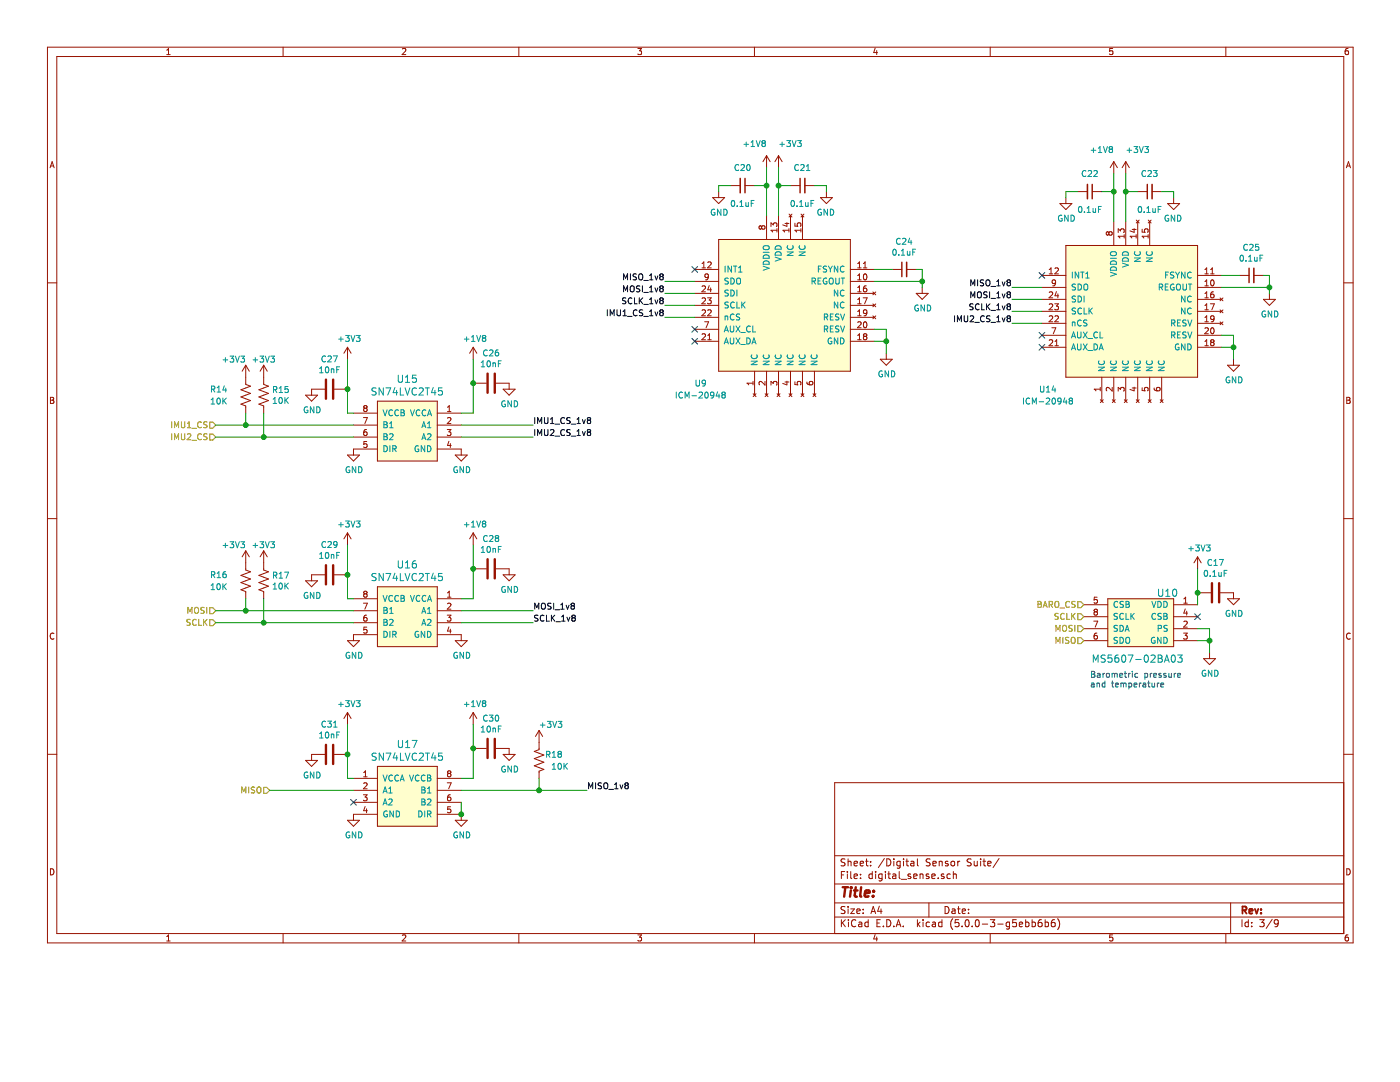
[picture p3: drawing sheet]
EESchema Schematic File Version 4
LIBS:sensors-cache
EELAYER 26 0
EELAYER END
$Descr A4 11693 8268
encoding utf-8
Sheet 3 9
Title ""
Date ""
Rev ""
Comp ""
Comment1 ""
Comment2 ""
Comment3 ""
Comment4 ""
$EndDescr
$Comp
L flight_instr:MS5607-02BA03 U10
U 1 1
P 9550 5500
F 0 "U10" H 9350 6050 60  0000 C CNN
F 1 "MS5607-02BA03" H 9600 5500 60  0000 C CNN
F 2 "Flight_Instr:MS560702BA03" H 9600 5500 60  0001 C CNN
F 3 "" H 9600 5500 60  0001 C CNN
	1    9550 5500
	-1   0    0    -1  
$EndComp
Text HLabel 9050 5350 0    50   Input ~ 0
MISO
Text HLabel 9050 5250 0    50   Input ~ 0
MOSI
Text HLabel 9050 5150 0    50   Input ~ 0
SCLK
Text HLabel 9050 5050 0    50   Input ~ 0
BARO_CS
$Comp
L power:GND #PWR051
U 1 1
P 10100 5450
F 0 "#PWR051" H 10100 5200 50  0001 C CNN
F 1 "GND" H 10105 5277 50  0000 C CNN
F 2 "" H 10100 5450 50  0001 C CNN
F 3 "" H 10100 5450 50  0001 C CNN
	1    10100 5450
	1    0    0    -1  
$EndComp
Wire Wire Line
	10100 5450 10100 5350
Wire Wire Line
	10100 5250 10000 5250
Wire Wire Line
	10000 5350 10100 5350
Connection ~ 10100 5350
Wire Wire Line
	10100 5350 10100 5250
NoConn ~ 10000 5150
$Comp
L power:+3V3 #PWR049
U 1 1
P 10000 4750
F 0 "#PWR049" H 10000 4600 50  0001 C CNN
F 1 "+3V3" H 10015 4923 50  0000 C CNN
F 2 "" H 10000 4750 50  0001 C CNN
F 3 "" H 10000 4750 50  0001 C CNN
	1    10000 4750
	1    0    0    -1  
$EndComp
$Comp
L Device:C C17
U 1 1
P 10150 4950
F 0 "C17" V 9898 4950 50  0000 C CNN
F 1 "0.1uF" V 9989 4950 50  0000 C CNN
F 2 "" H 10188 4800 50  0001 C CNN
F 3 "~" H 10150 4950 50  0001 C CNN
	1    10150 4950
	0    1    1    0   
$EndComp
$Comp
L power:GND #PWR050
U 1 1
P 10300 4950
F 0 "#PWR050" H 10300 4700 50  0001 C CNN
F 1 "GND" H 10305 4777 50  0000 C CNN
F 2 "" H 10300 4950 50  0001 C CNN
F 3 "" H 10300 4950 50  0001 C CNN
	1    10300 4950
	1    0    0    -1  
$EndComp
Wire Wire Line
	10000 4750 10000 4950
Text Notes 9100 5750 0    50   ~ 0
Barometric pressure\nand temperature
Connection ~ 10000 4950
Wire Wire Line
	10000 4950 10000 5050
$Comp
L canhw:ICM-20948 U14
U 1 1
P 9450 2600
F 0 "U14" H 8750 1950 50  0000 C CNN
F 1 "ICM-20948" H 8750 1850 50  0000 C CNN
F 2 "" V 9300 2800 50  0001 C CNN
F 3 "" V 9300 2800 50  0001 C CNN
	1    9450 2600
	1    0    0    -1  
$EndComp
NoConn ~ 8700 2300
Text HLabel 2250 6600 0    50   Input ~ 0
MISO
Text HLabel 1800 5100 0    50   Input ~ 0
MOSI
Text HLabel 1800 5200 0    50   Input ~ 0
SCLK
Text HLabel 1800 3550 0    50   Input ~ 0
IMU1_CS
Wire Wire Line
	8450 2400 8700 2400
Wire Wire Line
	8700 2500 8450 2500
Wire Wire Line
	8450 2600 8700 2600
Wire Wire Line
	8450 2700 8700 2700
$Comp
L power:GND #PWR087
U 1 1
P 10300 3000
F 0 "#PWR087" H 10300 2750 50  0001 C CNN
F 1 "GND" H 10305 2827 50  0000 C CNN
F 2 "" H 10300 3000 50  0001 C CNN
F 3 "" H 10300 3000 50  0001 C CNN
	1    10300 3000
	1    0    0    -1  
$EndComp
Wire Wire Line
	10300 3000 10300 2900
Wire Wire Line
	10300 2800 10200 2800
Wire Wire Line
	10200 2900 10300 2900
Connection ~ 10300 2900
Wire Wire Line
	10300 2900 10300 2800
$Comp
L power:+3V3 #PWR077
U 1 1
P 9400 1450
F 0 "#PWR077" H 9400 1300 50  0001 C CNN
F 1 "+3V3" H 9500 1650 50  0000 C CNN
F 2 "" H 9400 1450 50  0001 C CNN
F 3 "" H 9400 1450 50  0001 C CNN
	1    9400 1450
	1    0    0    -1  
$EndComp
Wire Wire Line
	9400 1450 9400 1600
Text Label 8450 2400 2    50   ~ 0
MISO_1v8
Text Label 8450 2500 2    50   ~ 0
MOSI_1v8
Text Label 8450 2600 2    50   ~ 0
SCLK_1v8
Text Label 8450 2700 2    50   ~ 0
IMU2_CS_1v8
NoConn ~ 8700 2800
NoConn ~ 8700 2900
$Comp
L power:+1V8 #PWR076
U 1 1
P 9300 1450
F 0 "#PWR076" H 9300 1300 50  0001 C CNN
F 1 "+1V8" H 9200 1650 50  0000 C CNN
F 2 "" H 9300 1450 50  0001 C CNN
F 3 "" H 9300 1450 50  0001 C CNN
	1    9300 1450
	1    0    0    -1  
$EndComp
Wire Wire Line
	9300 1450 9300 1600
$Comp
L Device:C_Small C22
U 1 1
P 9100 1600
F 0 "C22" V 8950 1600 50  0000 C CNN
F 1 "0.1uF" V 9250 1600 50  0000 C CNN
F 2 "" H 9100 1600 50  0001 C CNN
F 3 "~" H 9100 1600 50  0001 C CNN
	1    9100 1600
	0    1    1    0   
$EndComp
Wire Wire Line
	9200 1600 9300 1600
$Comp
L power:GND #PWR080
U 1 1
P 8900 1650
F 0 "#PWR080" H 8900 1400 50  0001 C CNN
F 1 "GND" H 8905 1477 50  0000 C CNN
F 2 "" H 8900 1650 50  0001 C CNN
F 3 "" H 8900 1650 50  0001 C CNN
	1    8900 1650
	1    0    0    -1  
$EndComp
Wire Wire Line
	8900 1650 8900 1600
Wire Wire Line
	8900 1600 9000 1600
$Comp
L Device:C_Small C23
U 1 1
P 9600 1600
F 0 "C23" V 9450 1600 50  0000 C CNN
F 1 "0.1uF" V 9750 1600 50  0000 C CNN
F 2 "" H 9600 1600 50  0001 C CNN
F 3 "~" H 9600 1600 50  0001 C CNN
	1    9600 1600
	0    -1   1    0   
$EndComp
Wire Wire Line
	9500 1600 9400 1600
$Comp
L power:GND #PWR081
U 1 1
P 9800 1650
F 0 "#PWR081" H 9800 1400 50  0001 C CNN
F 1 "GND" H 9805 1477 50  0000 C CNN
F 2 "" H 9800 1650 50  0001 C CNN
F 3 "" H 9800 1650 50  0001 C CNN
	1    9800 1650
	-1   0    0    -1  
$EndComp
Wire Wire Line
	9800 1650 9800 1600
Wire Wire Line
	9800 1600 9700 1600
Wire Wire Line
	9300 1850 9300 1600
Connection ~ 9300 1600
Wire Wire Line
	9400 1850 9400 1600
Connection ~ 9400 1600
$Comp
L Device:C_Small C25
U 1 1
P 10450 2300
F 0 "C25" V 10679 2300 50  0000 C CNN
F 1 "0.1uF" V 10588 2300 50  0000 C CNN
F 2 "" H 10450 2300 50  0001 C CNN
F 3 "~" H 10450 2300 50  0001 C CNN
	1    10450 2300
	0    -1   -1   0   
$EndComp
Wire Wire Line
	10350 2300 10200 2300
$Comp
L power:GND #PWR083
U 1 1
P 10600 2450
F 0 "#PWR083" H 10600 2200 50  0001 C CNN
F 1 "GND" H 10605 2277 50  0000 C CNN
F 2 "" H 10600 2450 50  0001 C CNN
F 3 "" H 10600 2450 50  0001 C CNN
	1    10600 2450
	1    0    0    -1  
$EndComp
Wire Wire Line
	10600 2450 10600 2400
Wire Wire Line
	10600 2300 10550 2300
Wire Wire Line
	10200 2400 10600 2400
Connection ~ 10600 2400
Wire Wire Line
	10600 2400 10600 2300
$Comp
L canhw:ICM-20948 U9
U 1 1
P 6550 2550
F 0 "U9" H 5850 1900 50  0000 C CNN
F 1 "ICM-20948" H 5850 1800 50  0000 C CNN
F 2 "" V 6400 2750 50  0001 C CNN
F 3 "" V 6400 2750 50  0001 C CNN
	1    6550 2550
	1    0    0    -1  
$EndComp
NoConn ~ 5800 2250
Wire Wire Line
	5550 2350 5800 2350
Wire Wire Line
	5800 2450 5550 2450
Wire Wire Line
	5550 2550 5800 2550
Wire Wire Line
	5550 2650 5800 2650
$Comp
L power:GND #PWR084
U 1 1
P 7400 2950
F 0 "#PWR084" H 7400 2700 50  0001 C CNN
F 1 "GND" H 7405 2777 50  0000 C CNN
F 2 "" H 7400 2950 50  0001 C CNN
F 3 "" H 7400 2950 50  0001 C CNN
	1    7400 2950
	1    0    0    -1  
$EndComp
Wire Wire Line
	7400 2950 7400 2850
Wire Wire Line
	7400 2750 7300 2750
Wire Wire Line
	7300 2850 7400 2850
Connection ~ 7400 2850
Wire Wire Line
	7400 2850 7400 2750
$Comp
L power:+3V3 #PWR075
U 1 1
P 6500 1400
F 0 "#PWR075" H 6500 1250 50  0001 C CNN
F 1 "+3V3" H 6600 1600 50  0000 C CNN
F 2 "" H 6500 1400 50  0001 C CNN
F 3 "" H 6500 1400 50  0001 C CNN
	1    6500 1400
	1    0    0    -1  
$EndComp
Wire Wire Line
	6500 1400 6500 1550
Text Label 5550 2350 2    50   ~ 0
MISO_1v8
Text Label 5550 2450 2    50   ~ 0
MOSI_1v8
Text Label 5550 2550 2    50   ~ 0
SCLK_1v8
Text Label 5550 2650 2    50   ~ 0
IMU1_CS_1v8
NoConn ~ 5800 2750
NoConn ~ 5800 2850
$Comp
L power:+1V8 #PWR048
U 1 1
P 6400 1400
F 0 "#PWR048" H 6400 1250 50  0001 C CNN
F 1 "+1V8" H 6300 1600 50  0000 C CNN
F 2 "" H 6400 1400 50  0001 C CNN
F 3 "" H 6400 1400 50  0001 C CNN
	1    6400 1400
	1    0    0    -1  
$EndComp
Wire Wire Line
	6400 1400 6400 1550
$Comp
L Device:C_Small C20
U 1 1
P 6200 1550
F 0 "C20" V 6050 1550 50  0000 C CNN
F 1 "0.1uF" V 6350 1550 50  0000 C CNN
F 2 "" H 6200 1550 50  0001 C CNN
F 3 "~" H 6200 1550 50  0001 C CNN
	1    6200 1550
	0    1    1    0   
$EndComp
Wire Wire Line
	6300 1550 6400 1550
$Comp
L power:GND #PWR078
U 1 1
P 6000 1600
F 0 "#PWR078" H 6000 1350 50  0001 C CNN
F 1 "GND" H 6005 1427 50  0000 C CNN
F 2 "" H 6000 1600 50  0001 C CNN
F 3 "" H 6000 1600 50  0001 C CNN
	1    6000 1600
	1    0    0    -1  
$EndComp
Wire Wire Line
	6000 1600 6000 1550
Wire Wire Line
	6000 1550 6100 1550
$Comp
L Device:C_Small C21
U 1 1
P 6700 1550
F 0 "C21" V 6550 1550 50  0000 C CNN
F 1 "0.1uF" V 6850 1550 50  0000 C CNN
F 2 "" H 6700 1550 50  0001 C CNN
F 3 "~" H 6700 1550 50  0001 C CNN
	1    6700 1550
	0    -1   1    0   
$EndComp
Wire Wire Line
	6600 1550 6500 1550
$Comp
L power:GND #PWR079
U 1 1
P 6900 1600
F 0 "#PWR079" H 6900 1350 50  0001 C CNN
F 1 "GND" H 6905 1427 50  0000 C CNN
F 2 "" H 6900 1600 50  0001 C CNN
F 3 "" H 6900 1600 50  0001 C CNN
	1    6900 1600
	-1   0    0    -1  
$EndComp
Wire Wire Line
	6900 1600 6900 1550
Wire Wire Line
	6900 1550 6800 1550
Wire Wire Line
	6400 1800 6400 1550
Connection ~ 6400 1550
Wire Wire Line
	6500 1800 6500 1550
Connection ~ 6500 1550
$Comp
L Device:C_Small C24
U 1 1
P 7550 2250
F 0 "C24" V 7779 2250 50  0000 C CNN
F 1 "0.1uF" V 7688 2250 50  0000 C CNN
F 2 "" H 7550 2250 50  0001 C CNN
F 3 "~" H 7550 2250 50  0001 C CNN
	1    7550 2250
	0    -1   -1   0   
$EndComp
Wire Wire Line
	7450 2250 7300 2250
$Comp
L power:GND #PWR082
U 1 1
P 7700 2400
F 0 "#PWR082" H 7700 2150 50  0001 C CNN
F 1 "GND" H 7705 2227 50  0000 C CNN
F 2 "" H 7700 2400 50  0001 C CNN
F 3 "" H 7700 2400 50  0001 C CNN
	1    7700 2400
	1    0    0    -1  
$EndComp
Wire Wire Line
	7700 2400 7700 2350
Wire Wire Line
	7700 2250 7650 2250
Wire Wire Line
	7300 2350 7700 2350
Connection ~ 7700 2350
Wire Wire Line
	7700 2350 7700 2250
$Comp
L flight_instr:SN74LVC2T45 U15
U 1 1
P 3400 3600
F 0 "U15" H 3400 4037 60  0000 C CNN
F 1 "SN74LVC2T45" H 3400 3931 60  0000 C CNN
F 2 "" H 3500 3600 60  0001 C CNN
F 3 "" H 3500 3600 60  0001 C CNN
	1    3400 3600
	-1   0    0    -1  
$EndComp
$Comp
L power:+3V3 #PWR085
U 1 1
P 2900 3000
F 0 "#PWR085" H 2900 2850 50  0001 C CNN
F 1 "+3V3" H 2915 3173 50  0000 C CNN
F 2 "" H 2900 3000 50  0001 C CNN
F 3 "" H 2900 3000 50  0001 C CNN
	1    2900 3000
	1    0    0    -1  
$EndComp
Wire Wire Line
	2900 3000 2900 3250
Wire Wire Line
	2900 3450 2950 3450
$Comp
L power:+1V8 #PWR086
U 1 1
P 3950 3000
F 0 "#PWR086" H 3950 2850 50  0001 C CNN
F 1 "+1V8" H 3965 3173 50  0000 C CNN
F 2 "" H 3950 3000 50  0001 C CNN
F 3 "" H 3950 3000 50  0001 C CNN
	1    3950 3000
	1    0    0    -1  
$EndComp
Wire Wire Line
	3950 3000 3950 3200
Wire Wire Line
	3950 3450 3850 3450
$Comp
L Device:C C26
U 1 1
P 4100 3200
F 0 "C26" V 3848 3200 50  0000 C CNN
F 1 "10nF" V 3939 3200 50  0000 C CNN
F 2 "" H 4138 3050 50  0001 C CNN
F 3 "~" H 4100 3200 50  0001 C CNN
	1    4100 3200
	0    1    1    0   
$EndComp
Connection ~ 3950 3200
Wire Wire Line
	3950 3200 3950 3450
$Comp
L power:GND #PWR090
U 1 1
P 4250 3200
F 0 "#PWR090" H 4250 2950 50  0001 C CNN
F 1 "GND" H 4255 3027 50  0000 C CNN
F 2 "" H 4250 3200 50  0001 C CNN
F 3 "" H 4250 3200 50  0001 C CNN
	1    4250 3200
	1    0    0    -1  
$EndComp
$Comp
L Device:C C27
U 1 1
P 2750 3250
F 0 "C27" V 2498 3250 50  0000 C CNN
F 1 "10nF" V 2589 3250 50  0000 C CNN
F 2 "" H 2788 3100 50  0001 C CNN
F 3 "~" H 2750 3250 50  0001 C CNN
	1    2750 3250
	0    1    1    0   
$EndComp
Connection ~ 2900 3250
Wire Wire Line
	2900 3250 2900 3450
$Comp
L power:GND #PWR091
U 1 1
P 2600 3250
F 0 "#PWR091" H 2600 3000 50  0001 C CNN
F 1 "GND" H 2605 3077 50  0000 C CNN
F 2 "" H 2600 3250 50  0001 C CNN
F 3 "" H 2600 3250 50  0001 C CNN
	1    2600 3250
	1    0    0    -1  
$EndComp
Text HLabel 1800 3650 0    50   Input ~ 0
IMU2_CS
$Comp
L power:GND #PWR092
U 1 1
P 2950 3750
F 0 "#PWR092" H 2950 3500 50  0001 C CNN
F 1 "GND" H 2955 3577 50  0000 C CNN
F 2 "" H 2950 3750 50  0001 C CNN
F 3 "" H 2950 3750 50  0001 C CNN
	1    2950 3750
	1    0    0    -1  
$EndComp
$Comp
L power:GND #PWR093
U 1 1
P 3850 3750
F 0 "#PWR093" H 3850 3500 50  0001 C CNN
F 1 "GND" H 3855 3577 50  0000 C CNN
F 2 "" H 3850 3750 50  0001 C CNN
F 3 "" H 3850 3750 50  0001 C CNN
	1    3850 3750
	1    0    0    -1  
$EndComp
Wire Wire Line
	1800 3550 2050 3550
Wire Wire Line
	1800 3650 2200 3650
$Comp
L Device:R_US R14
U 1 1
P 2050 3300
F 0 "R14" H 1750 3350 50  0000 L CNN
F 1 "10K" H 1750 3250 50  0000 L CNN
F 2 "" V 2090 3290 50  0001 C CNN
F 3 "~" H 2050 3300 50  0001 C CNN
	1    2050 3300
	1    0    0    -1  
$EndComp
$Comp
L Device:R_US R15
U 1 1
P 2200 3300
F 0 "R15" H 2268 3346 50  0000 L CNN
F 1 "10K" H 2268 3255 50  0000 L CNN
F 2 "" V 2240 3290 50  0001 C CNN
F 3 "~" H 2200 3300 50  0001 C CNN
	1    2200 3300
	1    0    0    -1  
$EndComp
Wire Wire Line
	2050 3450 2050 3550
Connection ~ 2050 3550
Wire Wire Line
	2050 3550 2950 3550
Wire Wire Line
	2200 3450 2200 3650
Connection ~ 2200 3650
Wire Wire Line
	2200 3650 2950 3650
$Comp
L power:+3V3 #PWR088
U 1 1
P 2050 3150
F 0 "#PWR088" H 2050 3000 50  0001 C CNN
F 1 "+3V3" H 1950 3300 50  0000 C CNN
F 2 "" H 2050 3150 50  0001 C CNN
F 3 "" H 2050 3150 50  0001 C CNN
	1    2050 3150
	1    0    0    -1  
$EndComp
$Comp
L power:+3V3 #PWR089
U 1 1
P 2200 3150
F 0 "#PWR089" H 2200 3000 50  0001 C CNN
F 1 "+3V3" H 2200 3300 50  0000 C CNN
F 2 "" H 2200 3150 50  0001 C CNN
F 3 "" H 2200 3150 50  0001 C CNN
	1    2200 3150
	1    0    0    -1  
$EndComp
Text Label 4450 3650 0    50   ~ 0
IMU2_CS_1v8
Text Label 4450 3550 0    50   ~ 0
IMU1_CS_1v8
Wire Wire Line
	4450 3550 3850 3550
Wire Wire Line
	3850 3650 4450 3650
$Comp
L flight_instr:SN74LVC2T45 U16
U 1 1
P 3400 5150
F 0 "U16" H 3400 5587 60  0000 C CNN
F 1 "SN74LVC2T45" H 3400 5481 60  0000 C CNN
F 2 "" H 3500 5150 60  0001 C CNN
F 3 "" H 3500 5150 60  0001 C CNN
	1    3400 5150
	-1   0    0    -1  
$EndComp
$Comp
L power:+3V3 #PWR094
U 1 1
P 2900 4550
F 0 "#PWR094" H 2900 4400 50  0001 C CNN
F 1 "+3V3" H 2915 4723 50  0000 C CNN
F 2 "" H 2900 4550 50  0001 C CNN
F 3 "" H 2900 4550 50  0001 C CNN
	1    2900 4550
	1    0    0    -1  
$EndComp
Wire Wire Line
	2900 4550 2900 4800
Wire Wire Line
	2900 5000 2950 5000
$Comp
L power:+1V8 #PWR095
U 1 1
P 3950 4550
F 0 "#PWR095" H 3950 4400 50  0001 C CNN
F 1 "+1V8" H 3965 4723 50  0000 C CNN
F 2 "" H 3950 4550 50  0001 C CNN
F 3 "" H 3950 4550 50  0001 C CNN
	1    3950 4550
	1    0    0    -1  
$EndComp
Wire Wire Line
	3950 4550 3950 4750
Wire Wire Line
	3950 5000 3850 5000
$Comp
L Device:C C28
U 1 1
P 4100 4750
F 0 "C28" V 3848 4750 50  0000 C CNN
F 1 "10nF" V 3939 4750 50  0000 C CNN
F 2 "" H 4138 4600 50  0001 C CNN
F 3 "~" H 4100 4750 50  0001 C CNN
	1    4100 4750
	0    1    1    0   
$EndComp
Connection ~ 3950 4750
Wire Wire Line
	3950 4750 3950 5000
$Comp
L power:GND #PWR098
U 1 1
P 4250 4750
F 0 "#PWR098" H 4250 4500 50  0001 C CNN
F 1 "GND" H 4255 4577 50  0000 C CNN
F 2 "" H 4250 4750 50  0001 C CNN
F 3 "" H 4250 4750 50  0001 C CNN
	1    4250 4750
	1    0    0    -1  
$EndComp
$Comp
L Device:C C29
U 1 1
P 2750 4800
F 0 "C29" V 2498 4800 50  0000 C CNN
F 1 "10nF" V 2589 4800 50  0000 C CNN
F 2 "" H 2788 4650 50  0001 C CNN
F 3 "~" H 2750 4800 50  0001 C CNN
	1    2750 4800
	0    1    1    0   
$EndComp
Connection ~ 2900 4800
Wire Wire Line
	2900 4800 2900 5000
$Comp
L power:GND #PWR099
U 1 1
P 2600 4800
F 0 "#PWR099" H 2600 4550 50  0001 C CNN
F 1 "GND" H 2605 4627 50  0000 C CNN
F 2 "" H 2600 4800 50  0001 C CNN
F 3 "" H 2600 4800 50  0001 C CNN
	1    2600 4800
	1    0    0    -1  
$EndComp
$Comp
L power:GND #PWR0100
U 1 1
P 2950 5300
F 0 "#PWR0100" H 2950 5050 50  0001 C CNN
F 1 "GND" H 2955 5127 50  0000 C CNN
F 2 "" H 2950 5300 50  0001 C CNN
F 3 "" H 2950 5300 50  0001 C CNN
	1    2950 5300
	1    0    0    -1  
$EndComp
$Comp
L power:GND #PWR0101
U 1 1
P 3850 5300
F 0 "#PWR0101" H 3850 5050 50  0001 C CNN
F 1 "GND" H 3855 5127 50  0000 C CNN
F 2 "" H 3850 5300 50  0001 C CNN
F 3 "" H 3850 5300 50  0001 C CNN
	1    3850 5300
	1    0    0    -1  
$EndComp
Wire Wire Line
	1800 5100 2050 5100
Wire Wire Line
	1800 5200 2200 5200
$Comp
L Device:R_US R16
U 1 1
P 2050 4850
F 0 "R16" H 1750 4900 50  0000 L CNN
F 1 "10K" H 1750 4800 50  0000 L CNN
F 2 "" V 2090 4840 50  0001 C CNN
F 3 "~" H 2050 4850 50  0001 C CNN
	1    2050 4850
	1    0    0    -1  
$EndComp
$Comp
L Device:R_US R17
U 1 1
P 2200 4850
F 0 "R17" H 2268 4896 50  0000 L CNN
F 1 "10K" H 2268 4805 50  0000 L CNN
F 2 "" V 2240 4840 50  0001 C CNN
F 3 "~" H 2200 4850 50  0001 C CNN
	1    2200 4850
	1    0    0    -1  
$EndComp
Wire Wire Line
	2050 5000 2050 5100
Connection ~ 2050 5100
Wire Wire Line
	2050 5100 2950 5100
Wire Wire Line
	2200 5000 2200 5200
Connection ~ 2200 5200
Wire Wire Line
	2200 5200 2950 5200
$Comp
L power:+3V3 #PWR096
U 1 1
P 2050 4700
F 0 "#PWR096" H 2050 4550 50  0001 C CNN
F 1 "+3V3" H 1950 4850 50  0000 C CNN
F 2 "" H 2050 4700 50  0001 C CNN
F 3 "" H 2050 4700 50  0001 C CNN
	1    2050 4700
	1    0    0    -1  
$EndComp
$Comp
L power:+3V3 #PWR097
U 1 1
P 2200 4700
F 0 "#PWR097" H 2200 4550 50  0001 C CNN
F 1 "+3V3" H 2200 4850 50  0000 C CNN
F 2 "" H 2200 4700 50  0001 C CNN
F 3 "" H 2200 4700 50  0001 C CNN
	1    2200 4700
	1    0    0    -1  
$EndComp
Wire Wire Line
	4450 5100 3850 5100
Wire Wire Line
	3850 5200 4450 5200
Text Label 4450 5100 0    50   ~ 0
MOSI_1v8
Text Label 4450 5200 0    50   ~ 0
SCLK_1v8
$Comp
L flight_instr:SN74LVC2T45 U17
U 1 1
P 3400 6650
F 0 "U17" H 3400 7087 60  0000 C CNN
F 1 "SN74LVC2T45" H 3400 6981 60  0000 C CNN
F 2 "" H 3500 6650 60  0001 C CNN
F 3 "" H 3500 6650 60  0001 C CNN
	1    3400 6650
	1    0    0    -1  
$EndComp
$Comp
L power:+3V3 #PWR0102
U 1 1
P 2900 6050
F 0 "#PWR0102" H 2900 5900 50  0001 C CNN
F 1 "+3V3" H 2915 6223 50  0000 C CNN
F 2 "" H 2900 6050 50  0001 C CNN
F 3 "" H 2900 6050 50  0001 C CNN
	1    2900 6050
	1    0    0    -1  
$EndComp
Wire Wire Line
	2900 6050 2900 6300
Wire Wire Line
	2900 6500 2950 6500
$Comp
L power:+1V8 #PWR0103
U 1 1
P 3950 6050
F 0 "#PWR0103" H 3950 5900 50  0001 C CNN
F 1 "+1V8" H 3965 6223 50  0000 C CNN
F 2 "" H 3950 6050 50  0001 C CNN
F 3 "" H 3950 6050 50  0001 C CNN
	1    3950 6050
	1    0    0    -1  
$EndComp
Wire Wire Line
	3950 6050 3950 6250
Wire Wire Line
	3950 6500 3850 6500
$Comp
L Device:C C30
U 1 1
P 4100 6250
F 0 "C30" V 3848 6250 50  0000 C CNN
F 1 "10nF" V 3939 6250 50  0000 C CNN
F 2 "" H 4138 6100 50  0001 C CNN
F 3 "~" H 4100 6250 50  0001 C CNN
	1    4100 6250
	0    1    1    0   
$EndComp
Connection ~ 3950 6250
Wire Wire Line
	3950 6250 3950 6500
$Comp
L power:GND #PWR0105
U 1 1
P 4250 6250
F 0 "#PWR0105" H 4250 6000 50  0001 C CNN
F 1 "GND" H 4255 6077 50  0000 C CNN
F 2 "" H 4250 6250 50  0001 C CNN
F 3 "" H 4250 6250 50  0001 C CNN
	1    4250 6250
	1    0    0    -1  
$EndComp
$Comp
L Device:C C31
U 1 1
P 2750 6300
F 0 "C31" V 2498 6300 50  0000 C CNN
F 1 "10nF" V 2589 6300 50  0000 C CNN
F 2 "" H 2788 6150 50  0001 C CNN
F 3 "~" H 2750 6300 50  0001 C CNN
	1    2750 6300
	0    1    1    0   
$EndComp
Connection ~ 2900 6300
Wire Wire Line
	2900 6300 2900 6500
$Comp
L power:GND #PWR0106
U 1 1
P 2600 6300
F 0 "#PWR0106" H 2600 6050 50  0001 C CNN
F 1 "GND" H 2605 6127 50  0000 C CNN
F 2 "" H 2600 6300 50  0001 C CNN
F 3 "" H 2600 6300 50  0001 C CNN
	1    2600 6300
	1    0    0    -1  
$EndComp
$Comp
L power:GND #PWR0107
U 1 1
P 2950 6800
F 0 "#PWR0107" H 2950 6550 50  0001 C CNN
F 1 "GND" H 2955 6627 50  0000 C CNN
F 2 "" H 2950 6800 50  0001 C CNN
F 3 "" H 2950 6800 50  0001 C CNN
	1    2950 6800
	1    0    0    -1  
$EndComp
$Comp
L power:GND #PWR0108
U 1 1
P 3850 6800
F 0 "#PWR0108" H 3850 6550 50  0001 C CNN
F 1 "GND" H 3855 6627 50  0000 C CNN
F 2 "" H 3850 6800 50  0001 C CNN
F 3 "" H 3850 6800 50  0001 C CNN
	1    3850 6800
	1    0    0    -1  
$EndComp
$Comp
L Device:R_US R18
U 1 1
P 4500 6350
F 0 "R18" H 4300 6400 50  0000 L CNN
F 1 "10K" H 4250 6300 50  0000 L CNN
F 2 "" V 4540 6340 50  0001 C CNN
F 3 "~" H 4500 6350 50  0001 C CNN
	1    4500 6350
	-1   0    0    -1  
$EndComp
Wire Wire Line
	4500 6600 3850 6600
$Comp
L power:+3V3 #PWR0104
U 1 1
P 4500 6200
F 0 "#PWR0104" H 4500 6050 50  0001 C CNN
F 1 "+3V3" H 4400 6350 50  0000 C CNN
F 2 "" H 4500 6200 50  0001 C CNN
F 3 "" H 4500 6200 50  0001 C CNN
	1    4500 6200
	-1   0    0    -1  
$EndComp
Wire Wire Line
	4500 6600 4500 6500
Wire Wire Line
	2250 6600 2950 6600
Wire Wire Line
	3850 6700 3850 6800
Connection ~ 3850 6800
NoConn ~ 2950 6700
Text Label 4900 6600 0    50   ~ 0
MISO_1v8
Wire Wire Line
	4900 6600 4500 6600
Connection ~ 4500 6600
$EndSCHEMATC
